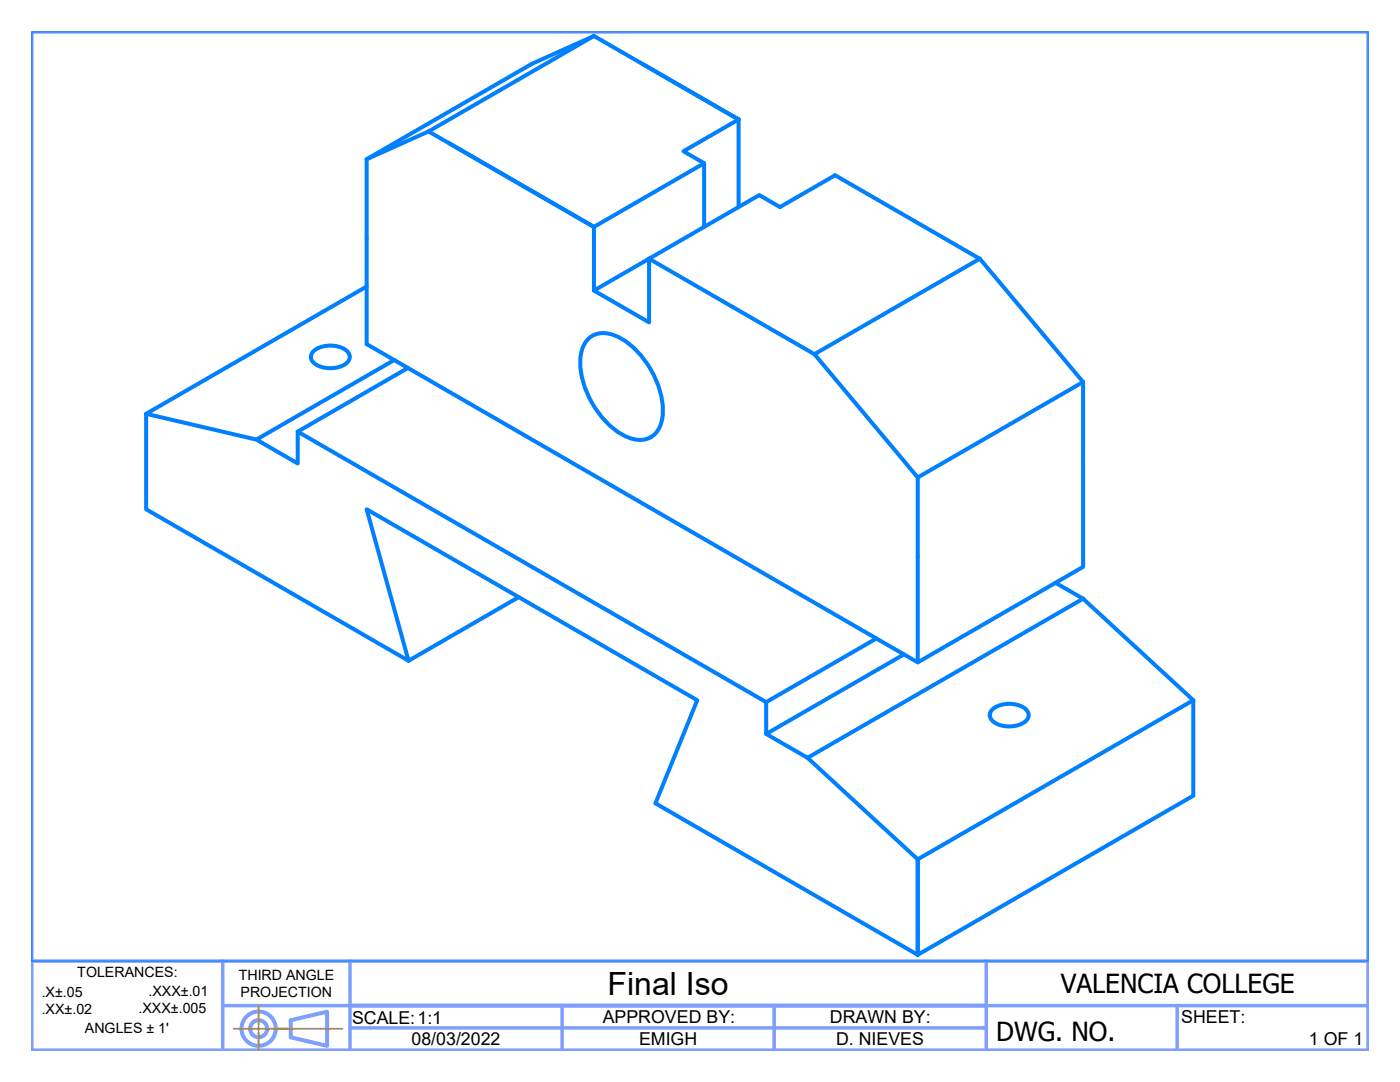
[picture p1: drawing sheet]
<svg xmlns="http://www.w3.org/2000/svg" width="279mm" height="216mm" viewBox="0 0 279 216" stroke-linecap="round" stroke-linejoin="round" font-family="sans-serif">
<!-- layer: Visible -->
<g fill="none" stroke="#007fff" stroke-width=".8">
<path d="M118.5 7.2l-12.3 5.5-33 19.1M128.1 12.7l19.3 11.1M73.2 31.8l12.3-5.6 33 19.1M73.2 31.8v36.9l110 63.5M89.7 28.6l28.8 16.7M140.5 32.6l-22 12.7M140.5 32.6v12.7M147.4 23.8l-11 6.4 4.1 2.4M147.4 23.8l-28.9-16.6-33 19M147.4 23.8v17.5M73.2 57.2l-44 25.4M118.5 58l11-6.4v12.7z"/>
<path d="M118.5 45.3v12.7M129.5 51.6l22-12.7 4.2 2.4 11-6.3 28.8 16.6M129.5 51.6l33 19.1M195.5 51.6l-33 19.1 20.7 24.6v36.9l33-19.1v-36.9M195.5 51.6l20.7 24.6M62.4 70.2a5.5 5.5 0 0 1 7 0 1.73 1.73 0 0 1-1 2.8 5.6 5.6 0 0 1-6-.8 1.44 1.44 0 0 1 0-2zM78.7 71.8l-27.5 15.9 8.2 4.8v-6.4l22-12.7M117.5 67.5a5.1 5.1 0 0 1 6.1-.2 18 18 0 0 1 8.7 15.1 5.3 5.3 0 0 1-3.2 5.2 7.2 7.2 0 0 1-6.5-1.9 18.2 18.2 0 0 1-6.8-13.9 6.3 6.3 0 0 1 1.7-4.3zM216.2 76.2l-33 19.1M29.2 82.6v19l52.3 30.2M29.2 82.6l22 5.1M59.4 86.1l93.5 54v6.4l8.3 4.7 55-31.7"/>
<path d="M103.5 119.1l-22 12.7M210.7 116.3l5.5 3.2M216.2 119.5l21.9 20.2-54.9 31.8M81.5 131.8l-8.3-30.2 65.9 38.1-8.3 20.6 52.4 30.2M174.9 127.4l-22 12.7M180.4 130.6l-27.5 15.9M238.1 139.7v19.1l-54.9 31.7M161.2 151.2l22 20.3M197.9 141.7a5.5 5.5 0 0 1 7 0 1.73 1.73 0 0 1-1.1 2.8 5.6 5.6 0 0 1-5.9-.8 1.44 1.44 0 0 1 0-2zM183.2 171.5v19"/>
</g>
<!-- layer: Object -->
<path d="M6.3 6.4h266.7v203.2h-266.7zM6.3 191.8h266.7M44.4 191.8v17.8M69.8 191.8v17.8M196.8 191.8v17.8M44.4 200.7h228.6M69.8 205.1h126.6M112.2 200.7v8.9M154.5 200.7v8.9M234.9 200.7v8.9" fill="none" stroke="#7f9fff" stroke-width=".7"/>
<g fill="none" stroke="#7f9fff" stroke-width=".8">
<path d="M58 203.6l7.3-1.7v6.8l-7.3-1.7zM69.8 200.7h127M196.4 205.1h.4"/>
<circle cx="51.6" cy="205.3" r="3.4"/>
<circle cx="51.6" cy="205.3" r="1.7"/>
</g>
<!-- layer: Center -->
<path d="M46.7 205.3h4.2M51.3 205.3h.6M51.6 200.7v3.9M51.6 204.9v.7M51.6 206v3.6M52.3 205.3h16" fill="none" stroke="#ff7f00" stroke-width=".36"/>
<!-- layer: Visible -->
<path d="M6.3 6.4h266.7v185.4h-266.7z" fill="none" stroke="#007fff" stroke-width=".2"/>
<text font-size="6.4" x="121.3" y="198.5">Final Iso</text>
<g font-size="5.2">
<text x="211.7" y="198.1">VALENCIA COLLEGE</text>
<text x="198.8" y="207.6">DWG. NO.</text>
</g>
<g font-size="3.5">
<text x="70.3" y="204.3">SCALE:1:1</text>
<text x="82.1" y="208.6">08/03/2022</text>
<text x="120.3" y="204.2">APPROVED BY:</text>
<text x="127.5" y="208.6">EMIGH</text>
<text x="165.6" y="204.2">DRAWN BY:</text>
<text x="166.9" y="208.6">D. NIEVES</text>
<text x="235.7" y="204.1">SHEET:</text>
<text x="261.2" y="208.5">1 OF 1</text>
</g>
<g font-size="2.8">
<text x="15.4" y="194.9">TOLERANCES:</text>
<text x="47.6" y="195.5">THIRD ANGLE</text>
<text x="8.3" y="198.9">.X±.05</text>
<text x="8.3" y="202.3">.XX±.02</text>
<text x="27.6" y="202.2">.XXX±.005</text>
<text x="29.6" y="198.8">.XXX±.01</text>
<text x="48" y="198.9">PROJECTION</text>
<text x="16.9" y="206.1">ANGLES ± 1'</text>
</g>
</svg>
